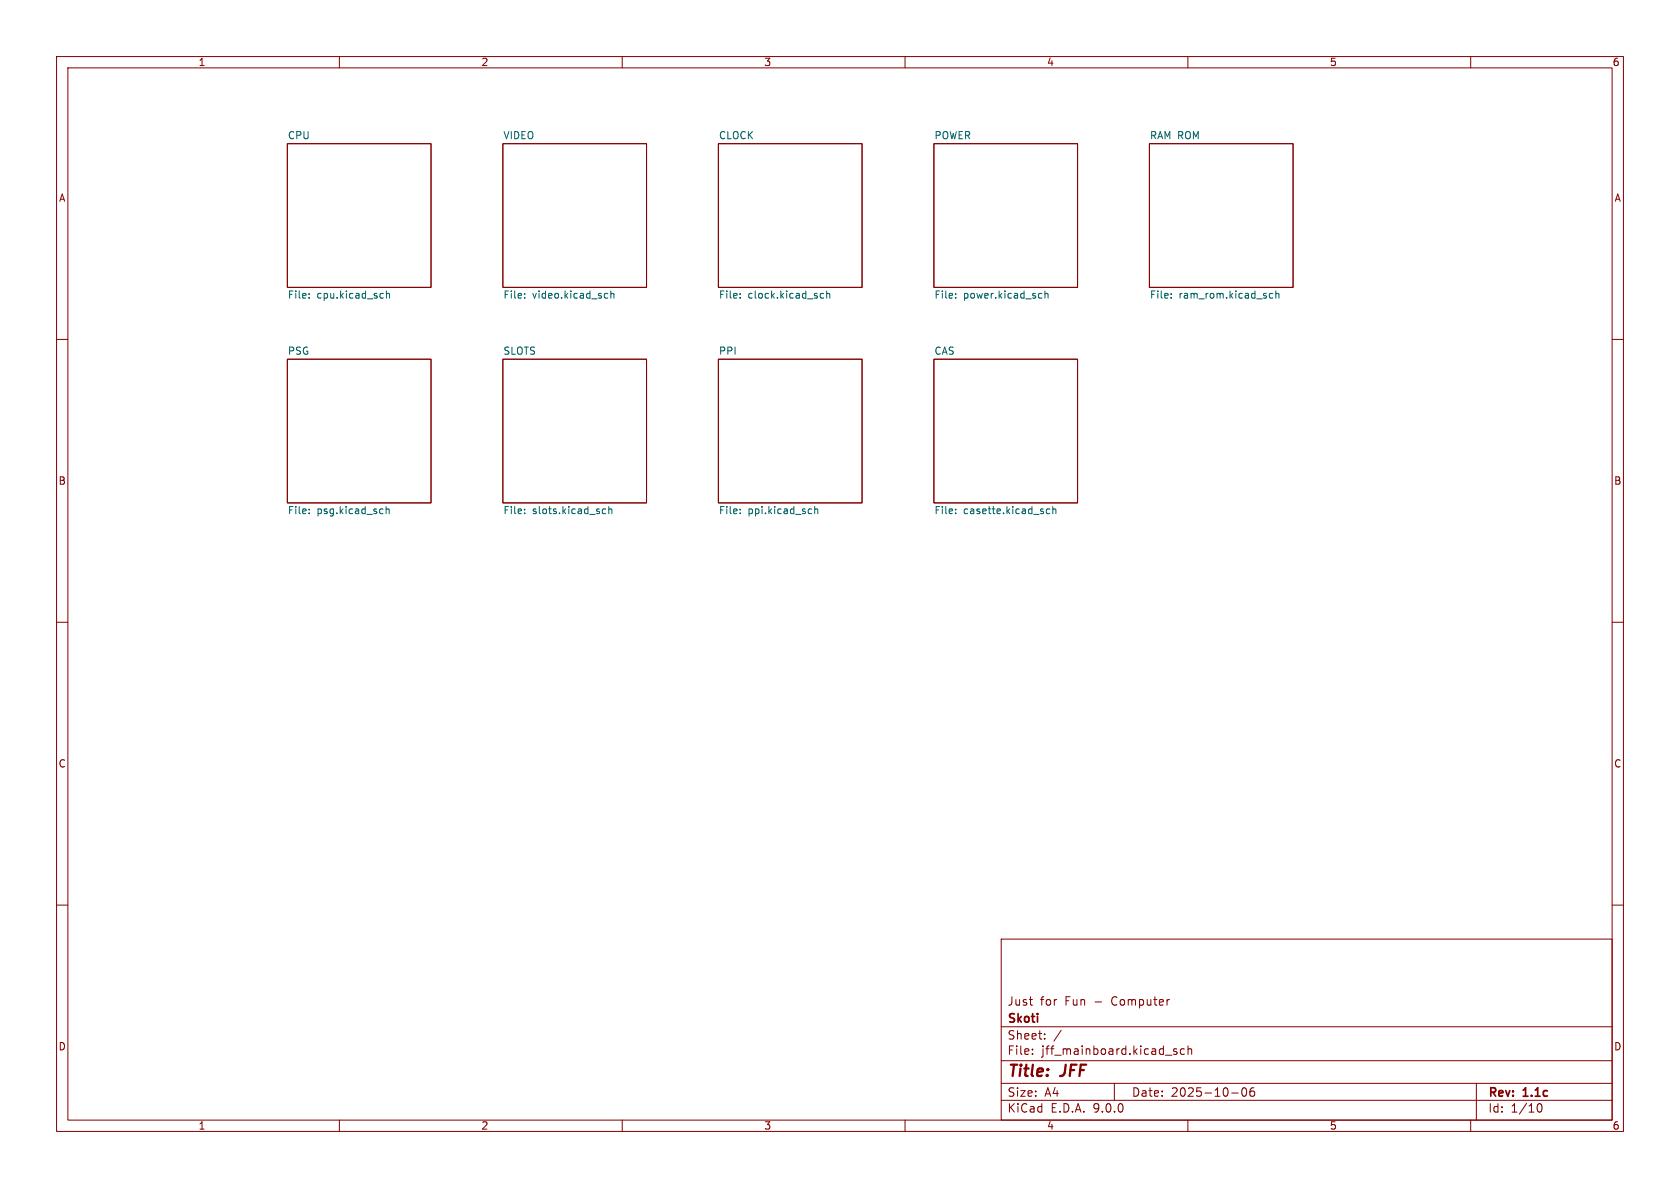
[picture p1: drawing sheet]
<svg xmlns="http://www.w3.org/2000/svg" width="297mm" height="210mm" viewBox="0 0 297 210" stroke-linecap="round" stroke-linejoin="round" font-family="sans-serif">
<g fill="none" stroke="#840000" stroke-width=".18">
<path d="M10 10h277v190h-277zM12 12h273v186h-273zM60 10v2M110 10v2M160 10v2M210 10v2M260 10v2M50.8 25.4h25.4v25.4h-25.4zM88.9 25.4h25.4v25.4h-25.4zM127 25.4h25.4v25.4h-25.4zM165.1 25.4h25.4v25.4h-25.4zM203.2 25.4h25.4v25.4h-25.4z"/>
<path d="M10 60h2M50.8 63.5h25.4v25.4h-25.4zM88.9 63.5h25.4v25.4h-25.4zM127 63.5h25.4v25.4h-25.4zM165.1 63.5h25.4v25.4h-25.4zM285 60h2M10 110h2M285 110h2M10 160h2M177 166h108v32h-108zM182 176.7h.5M182.4 177.7h.1"/>
<path d="M206.6 176.7h.1M285 160h2M60 198v2M110 198v2M160 198v2M177 194.5h108M177 191.5h108M177 187.5h108M177 181.5h108M182.5 186.3v.1M182.5 185.5v.1M184.7 183.6v.1"/>
<path d="M184.7 182.8v.1M187.6 182.1l-1.3 2M197 191.5v3M208 185.5l-.3-.1-.2 .2v.2l.5 .2v.3h-.5M209.4 185.5l-.4-.1-.3 .3v.4l.1 .2h.6M210 198v2M210 185.5l.2-.1 .4 .1 .1 .9M210 184.9v1.5M217.7 193.2h1.2M219.7 192.4l.2-.1a.81 .81 0 0 1 .6 .6 .81 .81 0 0 1-.3 .8l-.2 .1a.81 .81 0 0 1-.3-1.4zM221.7 192.3a.59 .59 0 0 0-.7 .6v.6l.1 .2 .4 .1 .2-.1 .1-.5-.1-.3h-.5l-.2 .3M260 198v2"/>
<path d="M261 191.5v6.5M271.7 195.7l.2-.5 .2-.1a.81 .81 0 0 1 .6 .6 .81 .81 0 0 1-.3 .8h-.4l-.3-.5"/>
</g>
<g fill="none" stroke="#006464" stroke-width=".18">
<path d="M54.6 52.6v.1M54.6 51.9v.1M67.7 51.9h.1M67.8 52.6l-.1 .1M68.3 51.4v1.3M68.3 52l.2-.1h.3l.1 .8M92.7 52.6v.1M92.7 51.9v.1M107.1 51.9h.3M107.4 52.6l-.3 .1M108 52l.2-.1h.3v.8M108 51.4v1.3"/>
<path d="M130.8 52.6v.1M130.8 51.9v.1M145.1 52.6l.1 .1 .4-.1M145.6 51.9h-.4l-.1 .1M146.2 52l.1-.1h.3l.1 .8M146.2 51.4v1.3M168.9 52.6v.1M168.9 51.9v.1M183.8 51.9h.4M184.2 52.6l-.4 .1M184.7 52l.2-.1h.3l.1 .8M184.7 51.4v1.3"/>
<path d="M207 52.6v.1M207 51.9v.1M225 51.9h-.4l-.2 .2 .1 .5h.5M225.6 52l.1-.1h.3l.1 .8M225.6 51.4v1.3M54.6 90v.1M54.6 90.7v.1M68.3 89.5v1.3M68.3 90.1l.1-.1h.3l.1 .8M92.7 90.7v.1M92.7 90v.1M106.6 90h.5"/>
<path d="M106.6 90.7h.5M107.6 90.1l.2-.1h.3l.1 .8M107.6 89.5v1.3M130.8 90v.1M130.8 90.7v.1M143.4 90h.1M143.5 90.7l-.1 .1M144 90.1l.2-.1h.3l.1 .8M144 89.5v1.3M168.9 90.7v.1M168.9 90v.1M185.6 90h-.4l-.2 .2 .1 .5h.5"/>
<path d="M186.1 90.1l.2-.1h.3l.1 .8M186.1 89.5v1.3"/>
</g>
<g font-size="2.8" fill="#840000">
<text x="178" y="190.9">Title:</text>
<text x="187.7" y="190.9">JFF</text>
</g>
<g font-size="2.1" fill="#840000">
<text x="178" y="178">Just</text>
<text x="183.9" y="178">for</text>
<text x="188.3" y="178">Fun</text>
<text x="193.6" y="178">-</text>
<text x="196.8" y="178">Computer</text>
<text x="178" y="184">Sheet:</text>
<text x="178" y="181.2">Skoti</text>
<text x="178" y="186.7">File:</text>
<text x="184.1" y="186.7">jff_mainboard.kicad_sch</text>
<text x="178" y="196.9">KiCad</text>
<text x="178" y="194.1">Size:</text>
<text x="184.7" y="194.1">A4</text>
<text x="185.7" y="196.9">E.D.A.</text>
<text x="193.3" y="196.9">9.0.0</text>
<text x="200" y="194.1">Date:</text>
<text x="207" y="194.1">2025-10-06</text>
<text x="263" y="194.3">Rev:</text>
<text x="263" y="196.9">Id:</text>
<text x="267.1" y="196.9">1/10</text>
<text x="269.4" y="194.3">1.1c</text>
</g>
<g font-size="1.8" fill="#840000">
<text x="35" y="11.9">1</text>
<text x="85" y="11.9">2</text>
<text x="135" y="11.9">3</text>
<text x="185" y="11.9">4</text>
<text x="235" y="11.9">5</text>
<text x="285" y="11.9">6</text>
<text x="10.3" y="35.9">A</text>
<text x="285.3" y="35.9">A</text>
<text x="10.3" y="85.9">B</text>
<text x="285.3" y="85.9">B</text>
<text x="10.3" y="135.9">C</text>
<text x="285.3" y="135.9">C</text>
<text x="10.3" y="185.9">D</text>
<text x="285.3" y="185.9">D</text>
<text x="35" y="199.9">1</text>
<text x="85" y="199.9">2</text>
<text x="135" y="199.9">3</text>
<text x="185" y="199.9">4</text>
<text x="235" y="199.9">5</text>
<text x="285" y="199.9">6</text>
</g>
<g font-size="1.8" fill="#006464">
<text x="50.8" y="24.7">CPU</text>
<text x="88.9" y="24.7">VIDEO</text>
<text x="127" y="24.7">CLOCK</text>
<text x="165.1" y="24.7">POWER</text>
<text x="203.2" y="24.7">RAM ROM</text>
<text x="50.8" y="53.1">File:</text>
<text x="56" y="53.1">cpu.kicad_sch</text>
<text x="88.9" y="53.1">File:</text>
<text x="94.1" y="53.1">video.kicad_sch</text>
<text x="127" y="53.1">File:</text>
<text x="132.2" y="53.1">clock.kicad_sch</text>
<text x="165.1" y="53.1">File:</text>
<text x="170.3" y="53.1">power.kicad_sch</text>
<text x="203.2" y="53.1">File:</text>
<text x="208.4" y="53.1">ram_rom.kicad_sch</text>
<text x="50.8" y="62.8">PSG</text>
<text x="88.9" y="62.8">SLOTS</text>
<text x="127" y="62.8">PPI</text>
<text x="165.1" y="62.8">CAS</text>
<text x="50.8" y="91.2">File:</text>
<text x="56" y="91.2">psg.kicad_sch</text>
<text x="88.9" y="91.2">File:</text>
<text x="94.1" y="91.2">slots.kicad_sch</text>
<text x="127" y="91.2">File:</text>
<text x="132.2" y="91.2">ppi.kicad_sch</text>
<text x="165.1" y="91.2">File:</text>
<text x="170.3" y="91.2">casette.kicad_sch</text>
</g>
</svg>
